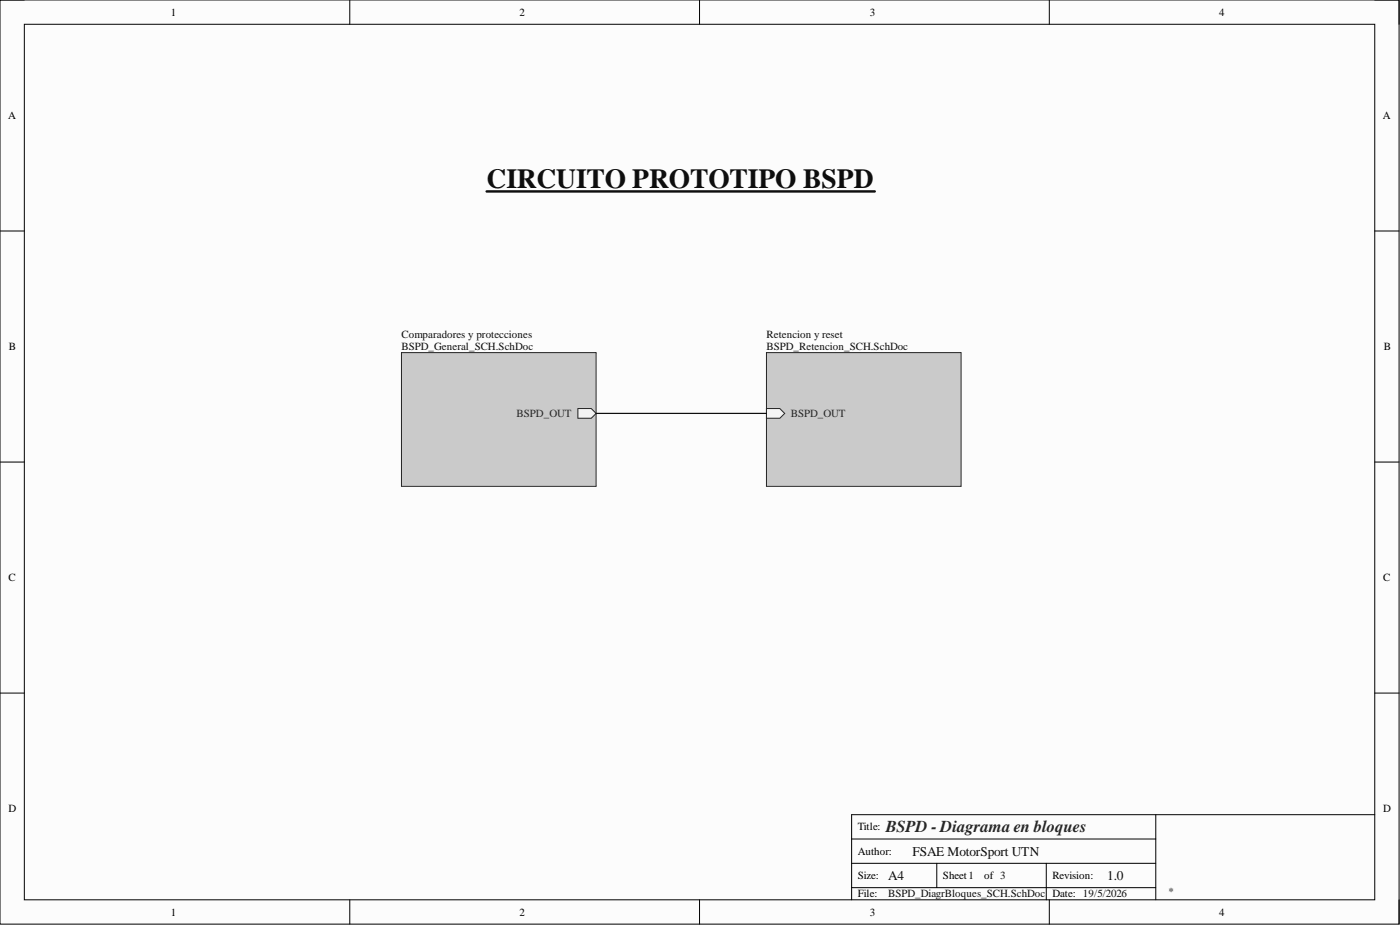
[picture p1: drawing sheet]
<svg xmlns="http://www.w3.org/2000/svg" width="292mm" height="193mm" viewBox="0 0 292 193" stroke-linecap="round" stroke-linejoin="round" font-family="sans-serif">
<path d="M0 0h291.9v192.8h-291.9z" fill-rule="evenodd" fill="#fcfcfc"/>
<path d="M0 0h291.9v192.8h-291.9z" fill="none" stroke="#000" stroke-width=".21"/>
<path d="M5.1 5.1h281.7v182.6h-281.7z" fill-rule="evenodd" fill="#fcfcfc"/>
<g fill="none" stroke="#000" stroke-width=".21">
<path d="M0 0h5.1M73 0v5.1M146 0v5.1M218.9 0v5.1M286.8 0h5.1v5.1M5.1 5.1h281.7v182.6h-281.7zM0 48.2h5.1M286.8 48.2h5.1M0 96.4h5.1M286.8 96.4h5.1M0 144.6h5.1M286.8 144.6h5.1"/>
<path d="M177.7 175h63.4M241.1 170v17.7M286.8 170h-109.1v17.7M73 187.7v5.1M146 187.7v5.1M177.7 180.1h63.4M177.7 185.2h63.4M195.5 180.1v5.1M218.3 180.1v7.6M218.9 187.7v5.1M291.9 187.7v5.1"/>
</g>
<path d="M83.8 73.6h40.6v27.9h-40.6z" fill-rule="evenodd" fill="#cacaca"/>
<path d="M83.8 73.6h40.6v27.9h-40.6z" fill="none" stroke="#262626" stroke-width=".21"/>
<path d="M120.6 85.2h2.8l1 1-1 1.1h-2.8z" fill-rule="evenodd" fill="#f0f0f0"/>
<path d="M120.6 85.2h2.8l1 1-1 1.1h-2.8z" fill="none" stroke="#262626" stroke-width=".21"/>
<path d="M159.9 73.6h40.6v27.9h-40.6z" fill-rule="evenodd" fill="#cacaca"/>
<path d="M159.9 73.6h40.6v27.9h-40.6z" fill="none" stroke="#262626" stroke-width=".21"/>
<path d="M159.9 85.2h2.8l1 1-1 1.1h-2.8z" fill-rule="evenodd" fill="#f0f0f0"/>
<path d="M159.9 85.2h2.8l1 1-1 1.1h-2.8z" fill="none" stroke="#262626" stroke-width=".21"/>
<path d="M124.4 86.2h35.5" fill="none" stroke="#0e0e0e" stroke-width=".25"/>
<path d="M101.5 39.9h81" fill="none" stroke="#0e0e0e" stroke-width=".51"/>
<text font-size="5.8" fill="#0e0e0e" x="101.5" y="39.3">CIRCUITO PROTOTIPO BSPD</text>
<text font-size="3.5" fill="#262626" x="184.8" y="173.5">BSPD - Diagrama en bloques</text>
<g font-size="2.8" fill="#0e0e0e">
<text x="190.4" y="178.5">FSAE MotorSport UTN</text>
<text x="185.3" y="183.6">A4</text>
<text x="231" y="183.6">1.0</text>
</g>
<g font-size="2.3">
<text x="35.6" y="3.3">1</text>
<text x="108.4" y="3.3">2</text>
<text x="181.5" y="3.3">3</text>
<text x="254.3" y="3.3">4</text>
<text x="1.7" y="24.9">A</text>
<text x="288.5" y="24.9">A</text>
<text x="1.9" y="73.1">B</text>
<text x="288.7" y="73.1">B</text>
<text x="1.8" y="121.3">C</text>
<text x="288.6" y="121.3">C</text>
<text x="1.8" y="169.4">D</text>
<text x="179" y="173.3">Title:</text>
<text x="288.6" y="169.4">D</text>
<text x="179" y="178.3">Author:</text>
<text x="179" y="183.4">Size:</text>
<text x="196.7" y="183.4">Sheet1</text>
<text x="205.4" y="183.4">of 3</text>
<text x="219.6" y="183.4">Revision:</text>
<text x="35.6" y="191">1</text>
<text x="108.4" y="191">2</text>
<text x="179" y="187.2">File:</text>
<text x="181.5" y="191">3</text>
<text x="219.6" y="187.2">Date: 19/5/2026</text>
<text x="254.3" y="191">4</text>
</g>
<g font-size="2.3" fill="#0e0e0e">
<text x="83.8" y="70.5">Comparadores y protecciones</text>
<text x="159.9" y="70.5">Retencion y reset</text>
<text x="83.8" y="73.1">BSPD_General_SCH.SchDoc</text>
<text x="159.9" y="73.1">BSPD_Retencion_SCH.SchDoc</text>
<text x="185.3" y="187.2">BSPD_DiagrBloques_SCH.SchDoc</text>
<text x="243.7" y="186.7">*</text>
</g>
<g font-size="2.3" fill="#262626">
<text x="107.8" y="87">BSPD_OUT</text>
<text x="165" y="87">BSPD_OUT</text>
</g>
</svg>
